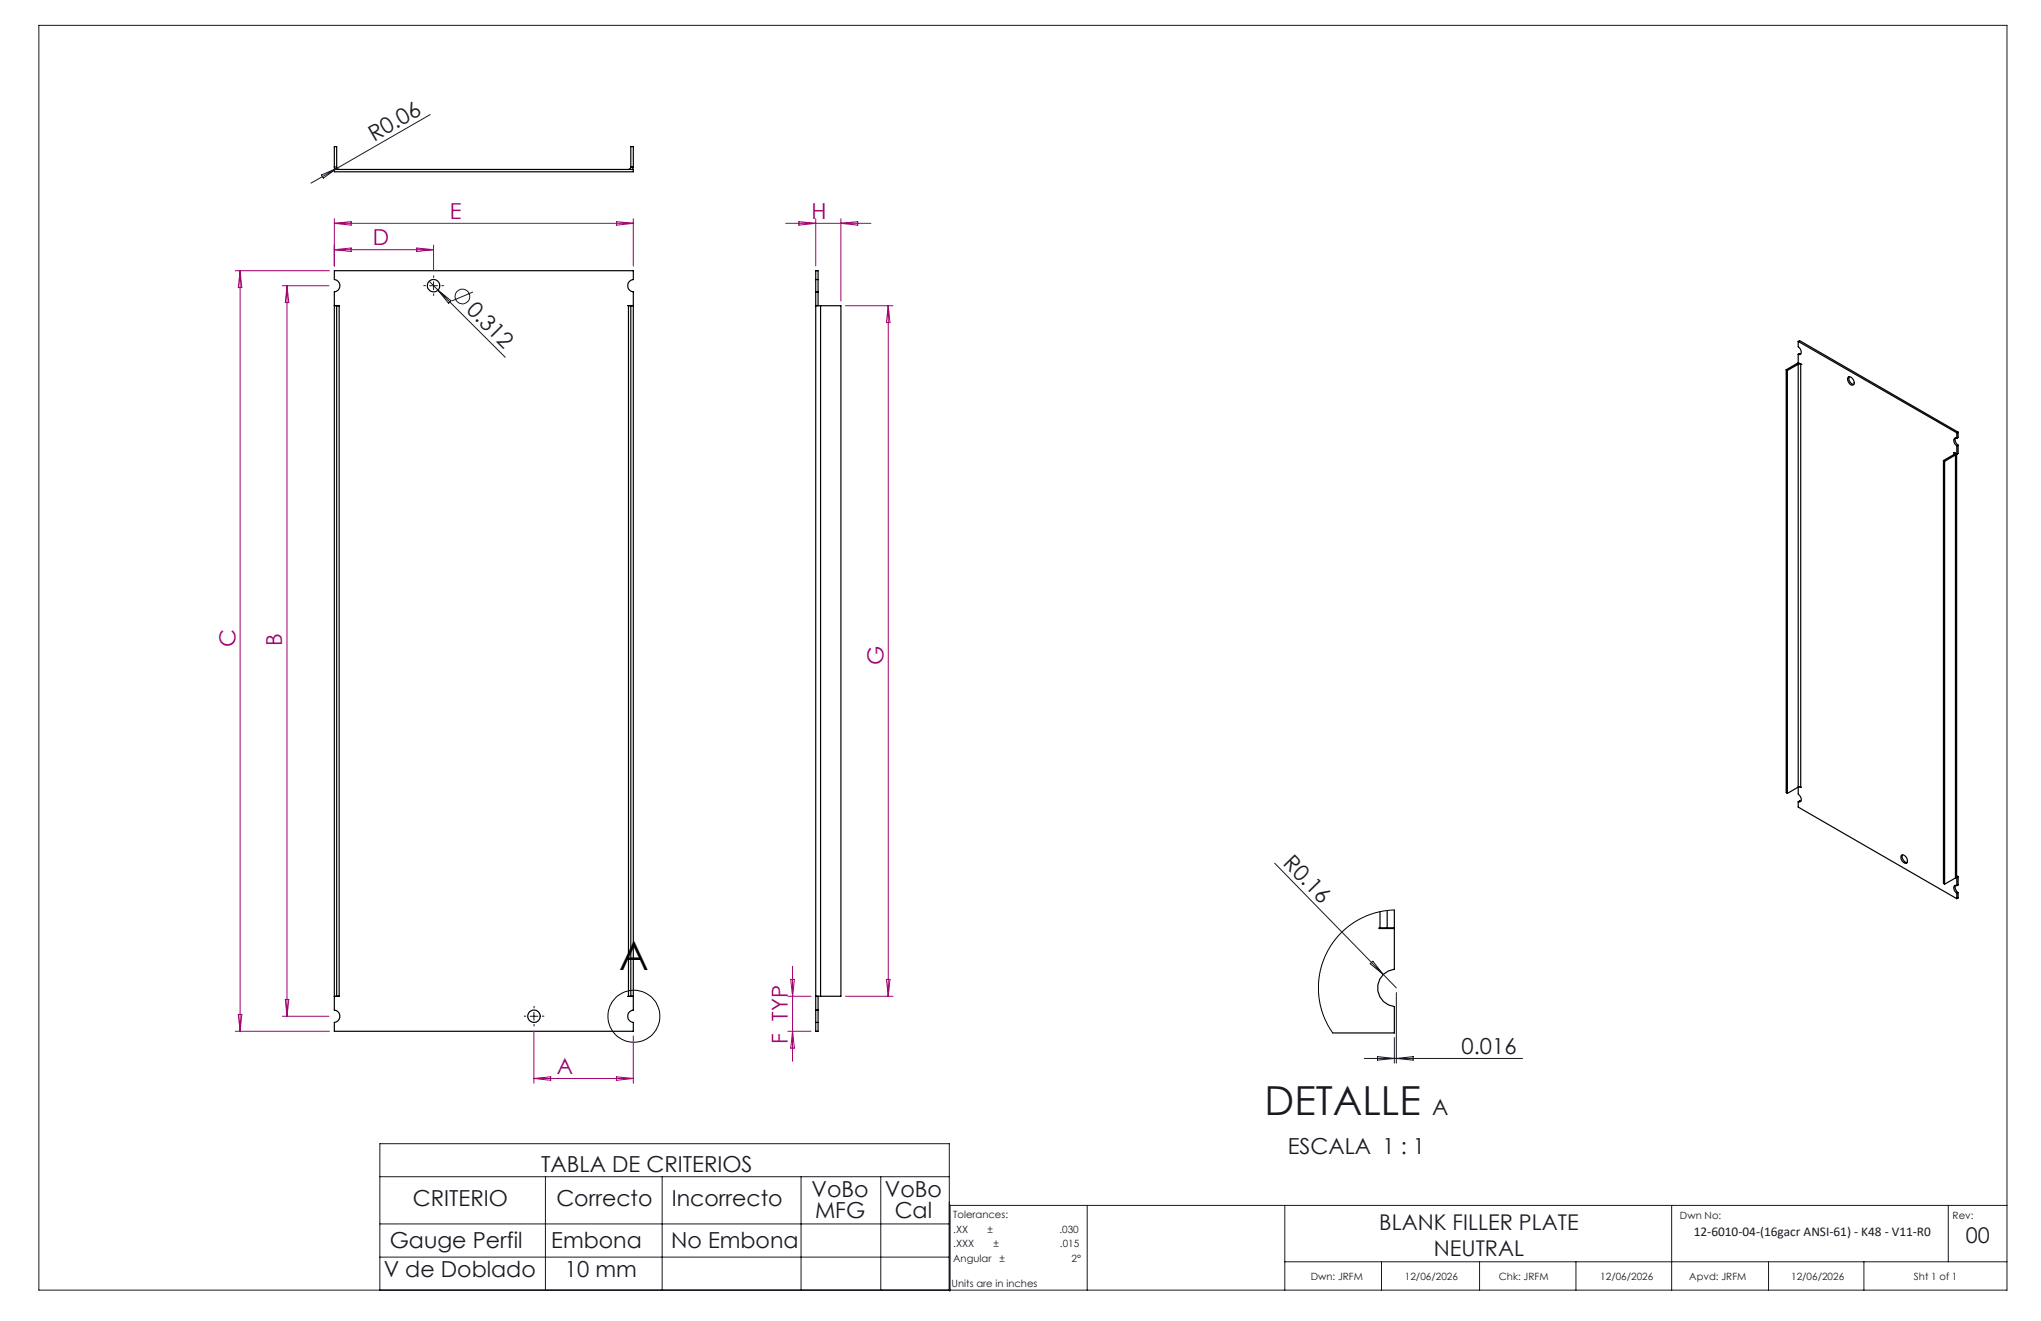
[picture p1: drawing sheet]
<svg xmlns="http://www.w3.org/2000/svg" width="432mm" height="279mm" viewBox="0 0 432 279" stroke-linecap="round" stroke-linejoin="round" font-family="sans-serif">
<g fill="none" stroke="#191924" stroke-width=".21">
<path d="M8.2 5.4h416.4v267.5h-416.4zM68 37l3.3-1.4-2.9 2.1zM71.3 35.6l-5.5 3.1M91 24.2l-19.7 11.4M90.8 59.5l1.8 1.8M91.7 59.6v1.7M90.9 60.4h1.7M92.6 61.3l14.3 14.3M92.6 61.3l2.8 2.3-.5 .5zM100 61.8l-4.4 1.8M269.7 182.6l22.9 23.5M112.1 214.9h1.7"/>
<path d="M113 214.1v1.7M289.9 203.8l.5-.5 2.2 2.8zM292.6 206.1l2.8 2.9M295 219.5v5.4M295.4 209.9v15M288.6 223.9h33.5M291.4 223.5l3.6 .4-3.6 .3zM295.4 223.9l3.6-.4v.7zM80.4 248.9h120.4M80.4 258.9h120.4M115.4 248.9v24M140.1 248.9v24"/>
<path d="M169.5 248.9v24M186.3 248.9v24M200.9 255h223.7M200.9 254.8v18.3M230 255v17.9M271.8 255v17.9M353.7 255v17.9M412.2 255v11.9M80.4 272.9v-31h120.4v31M80.4 265.9h120.4M271.8 266.9h152.8M292.3 266.9v6"/>
<path d="M313 266.9v6M333.4 266.9v6M374.2 266.9v6M394.3 266.9v6"/>
<circle cx="97.8" cy="62.7" r="1.55"/>
</g>
<g fill="none" stroke="#000" stroke-width=".25">
<path d="M70.7 35.3l.2 .5M70.7 35.3v-4.3h.5v4.3M70.7 35.8h63.3v.5h-63.3zM70.7 35.3h.5M71.2 35.3l.2 .4 .4 .1M133.5 35.3l-.1 .3-.4 .2M133.5 35.3v-4.3h.5v4.3M133.5 35.3h.5M134 35.3l-.2 .5M70.7 57.3h63.3v1.8a1.31 1.31 0 0 0-1.2 1.3 1.31 1.31 0 0 0 1.2 1.3v151.9a1.31 1.31 0 0 0-1.2 1.3 1.31 1.31 0 0 0 1.2 1.4v1.8h-63.3v-1.8a1.31 1.31 0 0 0 1.2-1.4 1.31 1.31 0 0 0-1.2-1.3v-151.9a1.31 1.31 0 0 0 1.2-1.3 1.31 1.31 0 0 0-1.2-1.3zM172.6 59.1v2.6M172.6 59.1v-1.8h.5v1.8"/>
<path d="M172.6 59.1h.5M173.1 59.1v2.6M70.7 64.7h.5M70.7 64.6h1.1v146.1h-1.1M71.2 64.7h.6M71.2 64.7v146M71.8 64.7h.1M133 64.7h.5M133 64.7v146M133.5 64.7h.5M133.5 64.7v146M134 64.6l-1 .1"/>
<path d="M172.6 64.7h1M172.6 64.6h.5M172.6 61.7v151.9M172.6 61.7h.5M173.1 61.7v3M173.6 64.7h4.3v146h-4.3M173.6 64.7v146M377.9 78.2l.2 .2M377.9 78.2v89.4l.2 .2M378.1 78.4v89.4M380.2 76.9l-2.3 1.3M380.2 76.9l.2 .1"/>
<path d="M380.4 77v91l.6 .7a.58 .58 0 0 1-.4 .9h-.2M380.4 72.2v1.1l.5 .5 .2 .6a.45 .45 0 0 1-.1 .5 .45 .45 0 0 1-.6 0M380.4 77h.6M380.4 74.9v1.8l.6 .3M380.4 72.2l33.6 19.3M380.4 72.2l.3-.2 33.6 19.4M380.4 77l-2.3 1.4M380.5 76.8l-.3 .1M381 74.9h-.6M381 77v89.5M381 77h.1M391.1 79.7a1.16 1.16 0 0 1 1 1.7 1.04 1.04 0 0 1-1.2-1.4z"/>
<path d="M391.2 79.7a1.3 1.3 0 0 0 1 1.6M411.2 97.4l.2 .2M411.2 97.4v89.5l.2 .1M411.4 97.6v89.4M413.4 95.8h.1M413.5 95.8h.1M413.5 95.8l.1 .1-.1 .2M413.5 95.8v.3M413.5 96.1l-2.3 1.3M413.5 96.1l.2 .1M413.5 95.7l-.1 .1M413.7 92.6v.8l.6 .8"/>
<path d="M413.7 96.2l-2.3 1.4M413.7 96.2v89.5M413.9 96l-.2 .2M414 92.7a.52 .52 0 0 0-.6 .2 .52 .52 0 0 0 0 .7l.6 .7M414 94.3l-.1 91.1-.2 .3M414 91.5v1.2M414.3 94.2v1.7l-.3 .2-.6-.3M414.3 91.4l-.3 .1M414.3 91.4v1.1l-.3 .2M414.3 94.2l-.3 .1M380.4 169.6v1.1l33.6 19.4M380.8 166.4l.2 .1"/>
<path d="M381 166.5h-.6l-2.3 1.3M381 169.5l-.3-.1-.3 .2M292 196.3h1.5M292 196.3h-.2v.1h3.2v8.6a4 4 0 0 0-3.6 4 4 4 0 0 0 3.6 3.9v5.6h-13.1M292 192.8v3.5M293.5 192.6v3.7M295 192.5v3.8h-1.5M402.2 181a.97 .97 0 0 1 1 .1 .97 .97 0 0 1 .3 1 .45 .45 0 0 1-.3 .5 .45 .45 0 0 1-.5-.2l-.5-.7zM402.5 180.8a1.27 1.27 0 0 0 1 1.7M413.7 187.3v.7l.6 .8M413.7 185.7l-2.3 1.3M413.9 185.5l.1 .1"/>
<path d="M413.9 185.2l.4 .2M414 187.3a.44 .44 0 0 0-.6 .1 .44 .44 0 0 0-.1 .5l.3 .6 .4 .4M414 185.6v1.7M414 188.9v1.2M414.3 185.4v1.8l-.3 .1M414.3 188.8v1.1l-.3 .2M414.3 185.4l-.3 .2M414.3 188.8l-.3 .1M70.7 210.7h.5M71.2 210.7h.6M71.8 210.7h.1M133 210.7h.5"/>
<path d="M133 210.7h1M133.5 210.7h.5M172.6 210.7h1M172.6 213.6v2.7M172.6 210.7h.5M172.6 216.3v1.8h.5v-1.8M172.6 216.3h.5M172.6 213.6h.5M173.1 213.6v2.7M173.1 210.7v2.9"/>
<circle cx="91.7" cy="60.4" r="1.31"/>
<circle cx="113" cy="214.9" r="1.31"/>
</g>
<g fill="none" stroke="#000" stroke-width=".21">
<path d="M295 192.5l-2.4 .2-1.8 .4-1.8 .6-2.4 1.3-3 2.4-1.5 1.8-1.1 1.7-1 2.2-.7 2.3-.4 2.5v2.1l.4 2.3 .6 2.2 1.1 2.5 .9 1.5"/>
<circle cx="134.1" cy="214.9" r="5.5"/>
</g>
<path d="M91.7 58.7v-.4M90.1 60.4h-.5M91.7 62.1v.5M93.4 60.4h.5M111.3 214.9h-.5M113 213.3v-.5M113 216.6v.5M114.7 214.9h.4" fill="none" stroke="#191924" stroke-width=".21" stroke-dasharray="15.2 1.3 1.3 1.3" stroke-linecap="butt"/>
<g fill="none" stroke="#a0006e" stroke-width=".21">
<path d="M49.8 57.3h19.9M50.8 57.3v160.8M50.8 57.3l.4 3.5h-.8zM70.7 47.2h63.3M70.7 46.2v10.1M70.7 52.8h21M70.7 52.8l3.6-.3v.7zM70.7 47.2l3.6-.3v.7zM88.2 52.5l3.5 .3-3.5 .4zM91.7 51.8v5.5M130.4 46.9l3.6 .3-3.6 .4zM134 46.2v10.1"/>
<path d="M166.2 47.2h18.1M169 46.9l3.6 .3-3.6 .4zM172.6 46.2v10.1M177.9 46.2v17.5M177.9 47.2l3.6-.3v.7zM59.7 60.4h9.9M60.7 60.4v154.5M60.7 60.4l.4 3.6h-.7zM178.9 64.7h10M187.9 64.7v146M187.9 64.7l.4 3.5h-.8zM49.8 218.1h19.9"/>
<path d="M50.4 214.6h.8l-.4 3.5zM59.7 214.9h9.9M60.4 211.4h.7l-.4 3.5zM113 218.1v11M134 219.1v10M166.7 210.7h4.9M166.7 218.1h4.9M167.3 207.2h.8l-.4 3.5zM167.7 204.4v20.1M167.7 218.1l.4 3.6h-.8zM178.9 210.7h10M187.5 207.2h.8l-.4 3.5z"/>
<path d="M113 228.1h21M113 228.1l3.5-.3v.7zM130.4 227.8l3.6 .3-3.6 .4z"/>
</g>
<text font-size="8.5" x="131" y="205.2">A</text>
<text font-size="8.5" fill="#191924" x="267.5" y="235.9">DETALLE</text>
<g font-size="4.7" fill="#191924">
<text x="79.1" y="29.9" transform="rotate(-30 79.1 29.9)">R0.06</text>
<text x="98.5" y="65.7" transform="rotate(45 98.5 65.7)">0.312</text>
<text x="271.3" y="182.8" transform="rotate(46 271.3 182.8)">R0.16</text>
<text x="309.2" y="222.8">0.016</text>
<text x="303" y="235.9">A</text>
<text x="272.4" y="244.1">ESCALA 1 : 1</text>
<text x="114.5" y="247.9">TABLA DE CRITERIOS</text>
<text x="87.4" y="255.1">CRITERIO</text>
<text x="117.7" y="255.1">Correcto</text>
<text x="142.1" y="255.1">Incorrecto</text>
<text x="171.7" y="253.1">VoBo</text>
<text x="172.4" y="257.6">MFG</text>
<text x="187.2" y="253.1">VoBo</text>
<text x="189.3" y="257.6">Cal</text>
<text x="82.5" y="263.9">Gauge Perfil</text>
<text x="116.6" y="263.9">Embona</text>
<text x="142" y="263.9">No Embona</text>
<text x="81.2" y="270.1">V de Doblado</text>
<text x="119.5" y="270.1">10 mm</text>
</g>
<g font-size="4.7" fill="#a0006e">
<text x="95.2" y="46.2">E</text>
<text x="171.7" y="46.2">H</text>
<text x="78.9" y="51.8">D</text>
<text x="49.8" y="136.9" transform="rotate(-90 49.8 136.9)">C</text>
<text x="59.7" y="136.7" transform="rotate(-90 59.7 136.7)">B</text>
<text x="186.9" y="140.6" transform="rotate(-90 186.9 140.6)">G</text>
<text x="166.7" y="220.7" transform="rotate(-90 166.7 220.7)">F TYP</text>
<text x="117.8" y="227.1">A</text>
</g>
<g font-size="4.6" fill="#191924">
<text x="291.8" y="260.1">BLANK FILLER PLATE</text>
<text x="415.9" y="263">00</text>
<text x="303.3" y="265.7">NEUTRAL</text>
</g>
<text font-size="2.8" fill="#191924" x="358.3" y="261.5">12-6010-04-(16gacr ANSI-61) - K48 - V11-R0</text>
<g font-size="2.1" fill="#191924">
<text x="201.7" y="257.6">Tolerances:</text>
<text x="355.4" y="257.8">Dwn No:</text>
<text x="413.1" y="257.8">Rev:</text>
<text x="201.7" y="260.7">.XX</text>
<text x="201.7" y="263.9">.XXX</text>
<text x="208.9" y="260.7">±</text>
<text x="210.2" y="263.9">±</text>
<text x="224.1" y="260.7">.030</text>
<text x="224.3" y="263.9">.015</text>
<text x="201.7" y="267">Angular</text>
<text x="211.5" y="267">±</text>
<text x="226.7" y="267">2°</text>
<text x="201.3" y="272.3">Units are in inches</text>
<text x="277.3" y="270.7">Dwn: JRFM</text>
<text x="297.2" y="270.7">12/06/2026</text>
<text x="317.1" y="270.7">Chk: JRFM</text>
<text x="338.6" y="270.7">12/06/2026</text>
<text x="357.4" y="270.7">Apvd: JRFM</text>
<text x="378.9" y="270.7">12/06/2026</text>
<text x="404.9" y="270.7">Sht 1 of 1</text>
</g>
</svg>
